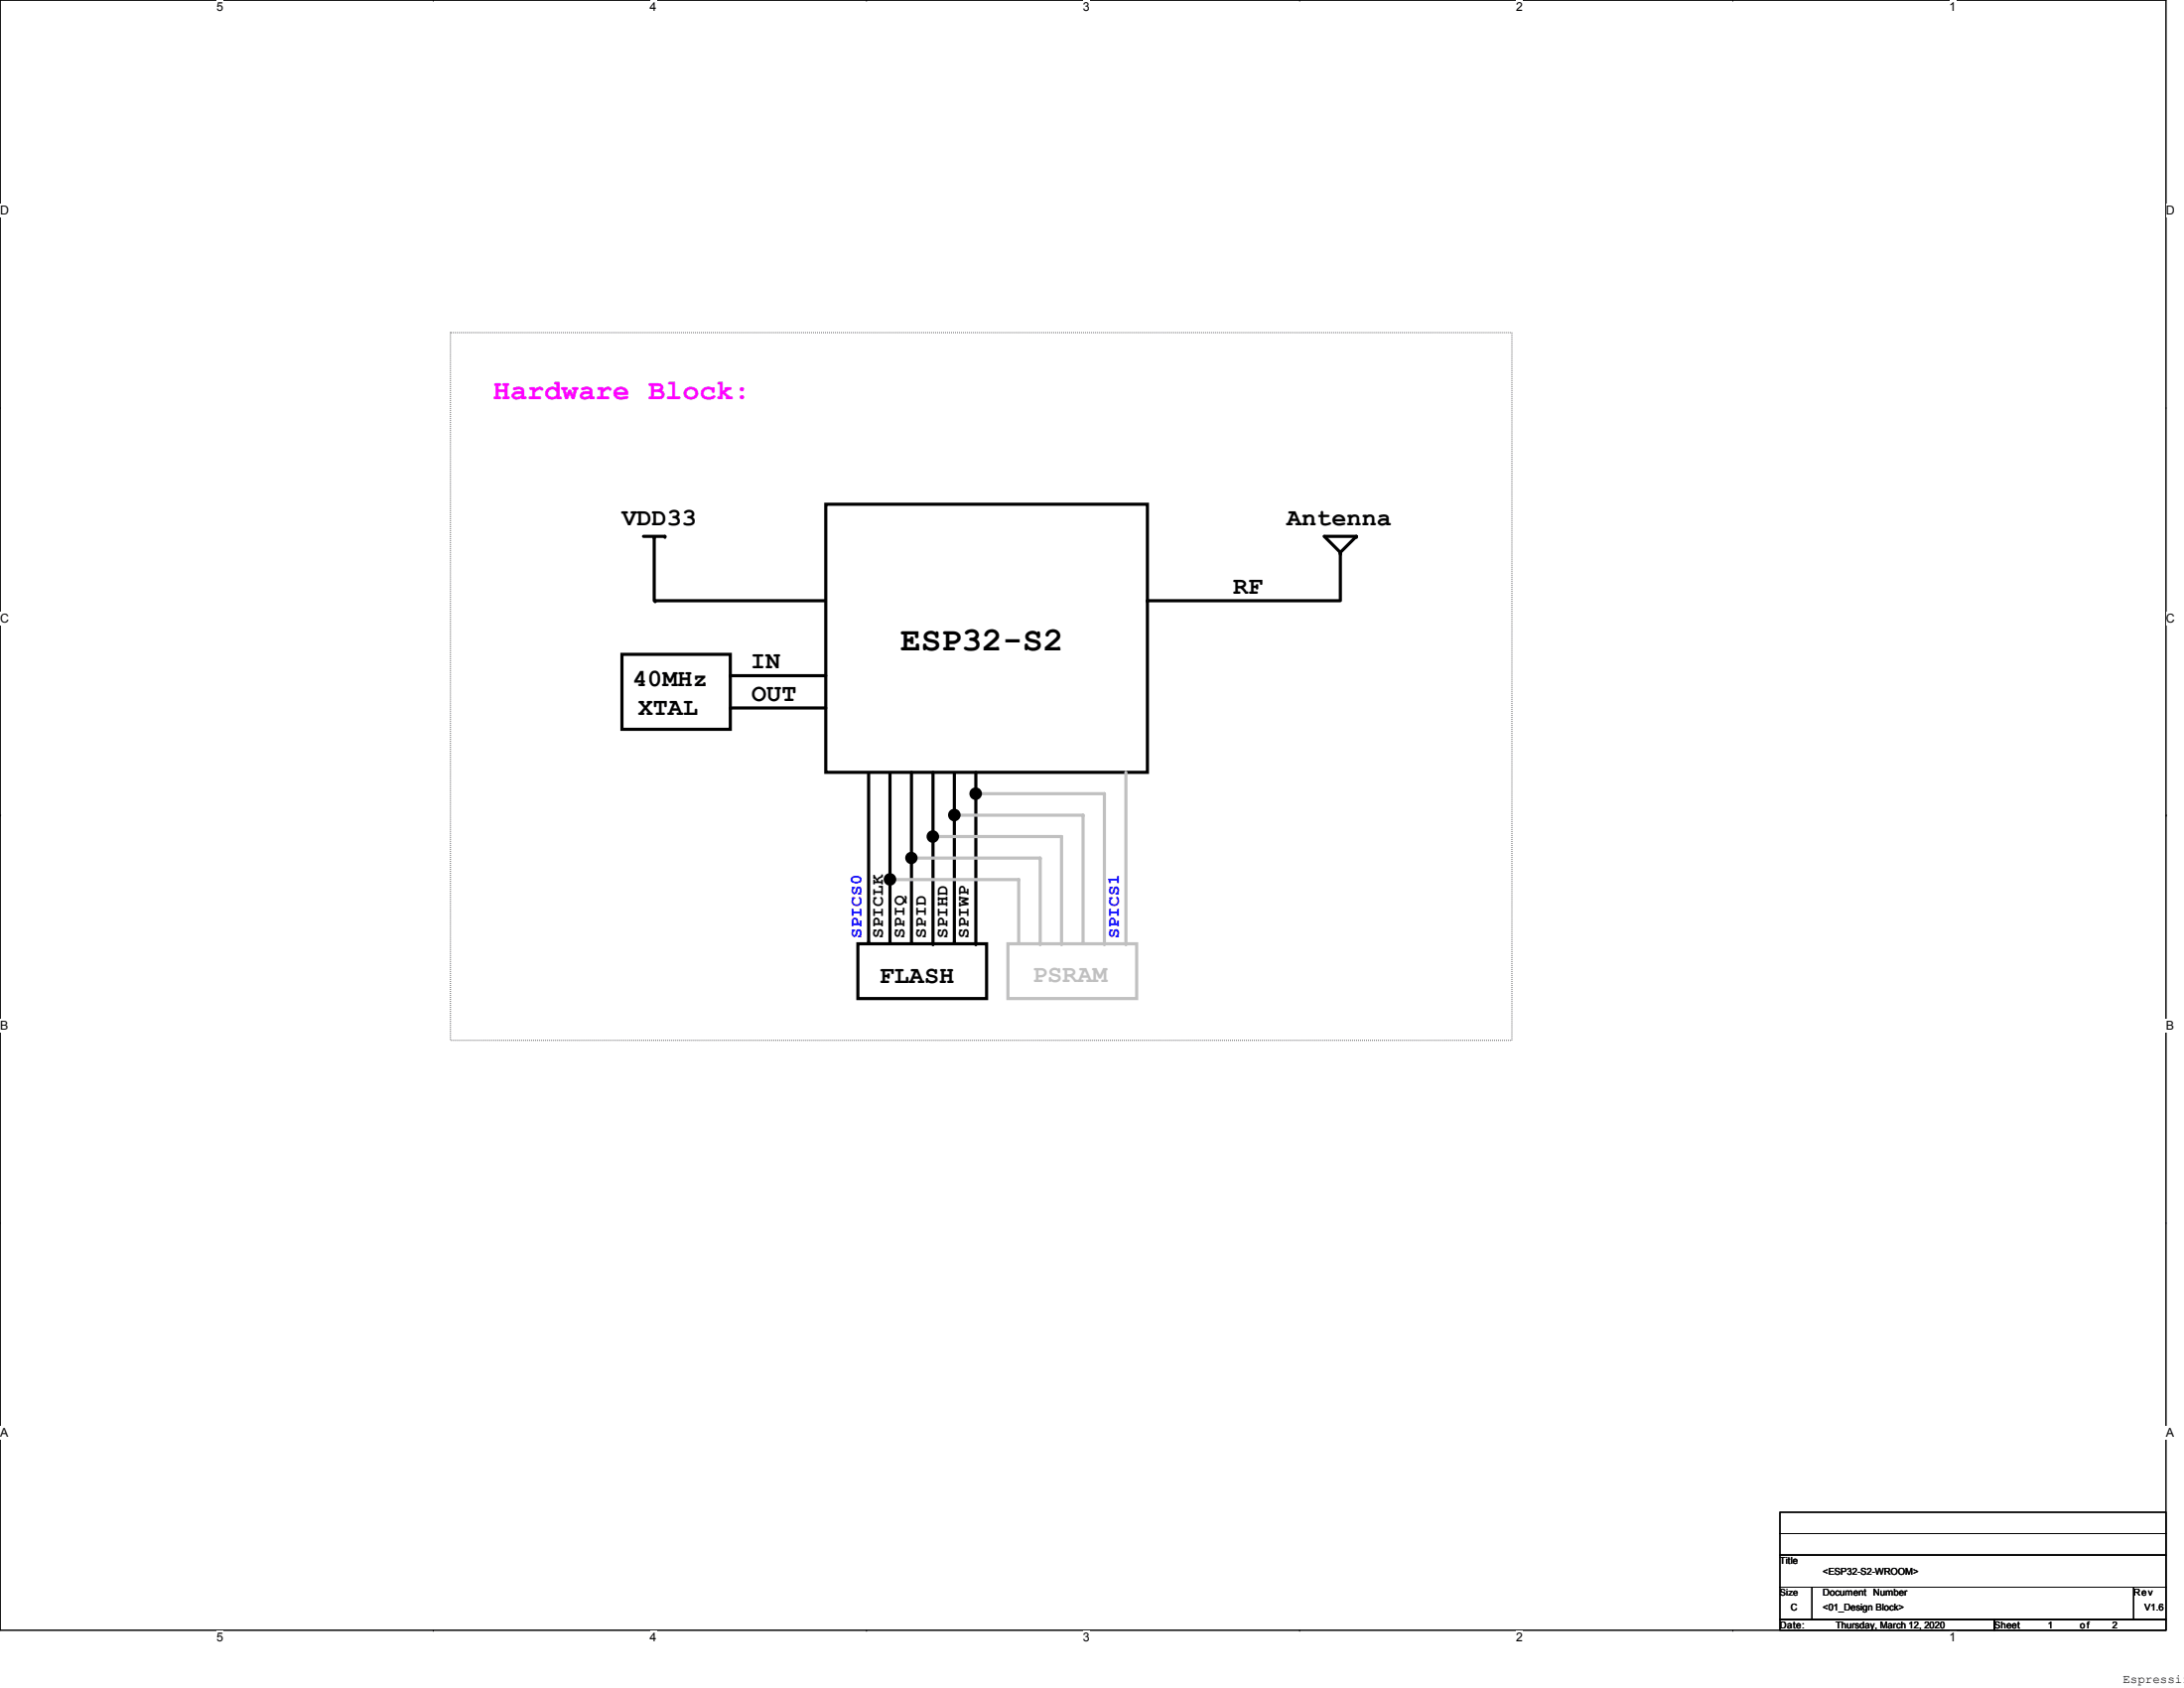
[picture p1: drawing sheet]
<svg xmlns="http://www.w3.org/2000/svg" width="559mm" height="432mm" viewBox="0 0 559 432" stroke-linecap="round" stroke-linejoin="round" font-family="sans-serif">
<path d="M0 0h554.2v417h-554.2z" fill="none" stroke="#000" stroke-width=".25"/>
<g fill="#fff">
<path d="M55.5 0h1.7v3.5h-1.7z"/>
<path d="M55.5 417h1.7v3.5h-1.7z"/>
</g>
<path d="M110.9 0h.1M110.9 417h.1" fill="none" stroke="#000" stroke-width=".25"/>
<g fill="#fff">
<path d="M166.3 0h1.7v3.5h-1.7z"/>
<path d="M166.3 417h1.7v3.5h-1.7z"/>
</g>
<path d="M221.7 0h.1M221.7 417h.1" fill="none" stroke="#000" stroke-width=".25"/>
<g fill="#fff">
<path d="M277.1 0h1.7v3.5h-1.7z"/>
<path d="M277.1 417h1.7v3.5h-1.7z"/>
</g>
<path d="M332.5 0h.1M332.5 417h.1" fill="none" stroke="#000" stroke-width=".25"/>
<g fill="#fff">
<path d="M387.9 0h1.8v3.5h-1.8z"/>
<path d="M387.9 417h1.8v3.5h-1.8z"/>
</g>
<path d="M443.4 0h.1M443.4 417h.1" fill="none" stroke="#000" stroke-width=".25"/>
<g fill="#fff">
<path d="M498.8 0h1.7v3.5h-1.7z"/>
<path d="M498.8 417h1.7v3.5h-1.7z"/>
<path d="M0 52.2h2.3v3.4h-2.3z"/>
<path d="M554.2 52.2h2.2v3.4h-2.2z"/>
<path d="M0 156.4h2.3v3.5h-2.3z"/>
<path d="M554.2 156.4h2.2v3.5h-2.2z"/>
</g>
<path d="M0 104.3h.1M554.2 104.3h.1" fill="none" stroke="#000" stroke-width=".25"/>
<g fill="#fff">
<path d="M0 260.6h2.1v3.5h-2.1z"/>
<path d="M554.2 260.6h2.1v3.5h-2.1z"/>
</g>
<path d="M0 208.5h.1M554.2 208.5h.1" fill="none" stroke="#000" stroke-width=".25"/>
<g fill="#fff">
<path d="M0 364.9h2.1v3.4h-2.1z"/>
<path d="M554.2 364.9h2.1v3.4h-2.1z"/>
</g>
<path d="M0 312.8h.1M554.2 312.8h.1" fill="none" stroke="#000" stroke-width=".25"/>
<g fill="none" stroke="#000" stroke-width=".8">
<path d="M164.6 137.2h5.5M167.4 137.5v16.2M211.3 129h82.3v68.6h-82.3zM338.8 137.2h8.2l-4.1 4.1zM167.6 153.7h43.4M293.6 153.7h49.3M342.9 141.6v11.8M222.2 197.8v43.1M227.7 197.8v43.1M233.2 197.6v43.6M238.7 197.6v43.8M244.2 197.8v43.1"/>
<path d="M249.7 197.6v43.8M219.5 241.4h32.9v14h-32.9z"/>
</g>
<g fill="#000">
<circle cx="167.4" cy="137.5" r=".4"/>
<circle cx="170.1" cy="137.2" r=".4"/>
<circle cx="347" cy="137.2" r=".4"/>
<circle cx="167.6" cy="153.7" r=".4"/>
<circle cx="293.6" cy="153.7" r=".4"/>
<circle cx="342.9" cy="141.6" r=".4"/>
<circle cx="342.9" cy="141.3" r=".4"/>
<circle cx="222.2" cy="240.9" r=".4"/>
<circle cx="227.7" cy="240.9" r=".4"/>
<circle cx="233.2" cy="241.2" r=".4"/>
<circle cx="238.7" cy="241.4" r=".4"/>
<circle cx="244.2" cy="240.9" r=".4"/>
<circle cx="249.7" cy="241.4" r=".4"/>
</g>
<path d="M282.6 203v38.4M257.9 241.4h32.9v14h-32.9z" fill="none" stroke="#c0c0c0" stroke-width=".8"/>
<circle cx="282.6" cy="241.4" r=".4" fill="#c0c0c0"/>
<path d="M288.1 197.6v43.8" fill="none" stroke="#c0c0c0" stroke-width=".8"/>
<circle cx="288.1" cy="241.4" r=".4" fill="#c0c0c0"/>
<path d="M260.6 225v16.2" fill="none" stroke="#c0c0c0" stroke-width=".8"/>
<circle cx="260.6" cy="241.2" r=".4" fill="#c0c0c0"/>
<path d="M266.1 219.5v21.9" fill="none" stroke="#c0c0c0" stroke-width=".8"/>
<circle cx="266.1" cy="241.4" r=".4" fill="#c0c0c0"/>
<path d="M271.6 214v27.4" fill="none" stroke="#c0c0c0" stroke-width=".8"/>
<circle cx="271.6" cy="241.4" r=".4" fill="#c0c0c0"/>
<path d="M277.1 208.5v32.7" fill="none" stroke="#c0c0c0" stroke-width=".8"/>
<circle cx="277.1" cy="241.2" r=".4" fill="#c0c0c0"/>
<path d="M227.7 225h32.9" fill="none" stroke="#c0c0c0" stroke-width=".8"/>
<circle cx="260.6" cy="225" r=".4" fill="#c0c0c0"/>
<path d="M233.2 219.5h32.9" fill="none" stroke="#c0c0c0" stroke-width=".8"/>
<circle cx="266.1" cy="219.5" r=".4" fill="#c0c0c0"/>
<path d="M238.7 214h32.9" fill="none" stroke="#c0c0c0" stroke-width=".8"/>
<circle cx="271.6" cy="214" r=".4" fill="#c0c0c0"/>
<path d="M244.2 208.5h32.9" fill="none" stroke="#c0c0c0" stroke-width=".8"/>
<circle cx="277.1" cy="208.5" r=".4" fill="#c0c0c0"/>
<path d="M249.7 203h32.9" fill="none" stroke="#c0c0c0" stroke-width=".8"/>
<circle cx="282.6" cy="203" r=".4" fill="#c0c0c0"/>
<g fill="none" stroke="#000" stroke-width="1.6">
<circle cx="233.2" cy="219.5" r=".78"/>
<circle cx="238.7" cy="214" r=".81"/>
<circle cx="244.2" cy="208.5" r=".81"/>
<circle cx="249.6" cy="203" r=".81"/>
<circle cx="227.7" cy="225" r=".81"/>
</g>
<path d="M159.1 167.4h27.8v19.2h-27.8zM186.9 172.8h24.4M186.9 181.1h24.4" fill="none" stroke="#000" stroke-width=".8"/>
<g fill="#000">
<circle cx="186.9" cy="172.8" r=".4"/>
<circle cx="186.9" cy="181.1" r=".4"/>
</g>
<path d="M115.3 85.1h271.5v181h-271.5z" fill="none" stroke="#000" stroke-width=".25" stroke-dasharray="0 .5"/>
<path d="M455.4 392.3h98.8v5.5h-98.8zM455.4 397.8h98.8v8.2h-98.8zM455.4 386.8h98.8v5.5h-98.8zM455.4 406h8.2v8.3h-8.2zM455.4 414.3h54.9v2.7h-54.9zM463.6 406h82.3v8.3h-82.3zM510.3 414.3h43.9v2.7h-43.9zM545.9 406h8.3v8.3h-8.3z" fill="none" stroke="#000" stroke-width=".25"/>
<text font-size="8.7" x="230.5" y="166.4">ESP32-S2</text>
<text font-size="7.3" fill="#f0f" x="126.2" y="102.2">Hardware Block:</text>
<g font-size="6.3">
<text x="159.1" y="134.3">VDD33</text>
<text x="329.2" y="134.3">Antenna</text>
<text x="315.5" y="151.8">RF</text>
<text x="192.1" y="171">IN</text>
<text x="161.9" y="175.4">40MHz</text>
<text x="192.3" y="179.2">OUT</text>
<text x="163.3" y="182.8">XTAL</text>
<text x="225" y="251.4">FLASH</text>
</g>
<text font-size="6.3" fill="#c0c0c0" x="264.2" y="251.1">PSRAM</text>
<g font-size="4.4" fill="#00f">
<text x="220.5" y="240.1" transform="rotate(-90 220.5 240.1)">SPICS0</text>
<text x="286.3" y="240.1" transform="rotate(-90 286.3 240.1)">SPICS1</text>
</g>
<g font-size="4.4">
<text x="226" y="240.1" transform="rotate(-90 226 240.1)">SPICLK</text>
<text x="231.4" y="240.1" transform="rotate(-90 231.4 240.1)">SPIQ</text>
<text x="236.9" y="240.1" transform="rotate(-90 236.9 240.1)">SPID</text>
<text x="242.4" y="240.1" transform="rotate(-90 242.4 240.1)">SPIHD</text>
<text x="247.9" y="240.1" transform="rotate(-90 247.9 240.1)">SPIWP</text>
</g>
<text font-size="3.2" x="543.2" y="430.5">Espressif</text>
<g font-size="3.1">
<text x="55.5" y="2.8">5</text>
<text x="166.3" y="2.8">4</text>
<text x="277.1" y="2.8">3</text>
<text x="387.9" y="2.8">2</text>
<text x="498.8" y="2.8">1</text>
<text x="0" y="54.9">D</text>
<text x="554.2" y="54.9">D</text>
<text x="0" y="159.2">C</text>
<text x="554.2" y="159.2">C</text>
<text x="0" y="263.4">B</text>
<text x="554.2" y="263.4">B</text>
<text x="0" y="367.7">A</text>
<text x="554.2" y="367.7">A</text>
<text x="55.5" y="419.8">5</text>
<text x="166.3" y="419.8">4</text>
<text x="277.1" y="419.8">3</text>
<text x="387.9" y="419.8">2</text>
<text x="498.8" y="419.8">1</text>
</g>
<g font-size="2.5">
<text x="455.4" y="400">Title</text>
<text x="466.4" y="402.8">&lt;ESP32-S2-WROOM&gt;</text>
<text x="458.2" y="412.1">C</text>
<text x="466.4" y="408.3">Document</text>
<text x="466.4" y="412.1">&lt;01_Design Block&gt;</text>
<text x="479.3" y="408.3">Number</text>
<text x="545.9" y="408.3">Rev</text>
<text x="548.7" y="412.1">V1.6</text>
<text x="455.4" y="416.5">Date:</text>
<text x="469.7" y="416.5">Thursday, March 12, 2020</text>
<text x="510.3" y="416.5">Sheet</text>
<text x="524" y="416.5">1</text>
<text x="532.2" y="416.5">of</text>
<text x="540.5" y="416.5">2</text>
</g>
<text font-size="2.4" x="455.4" y="408.2">Size</text>
</svg>
